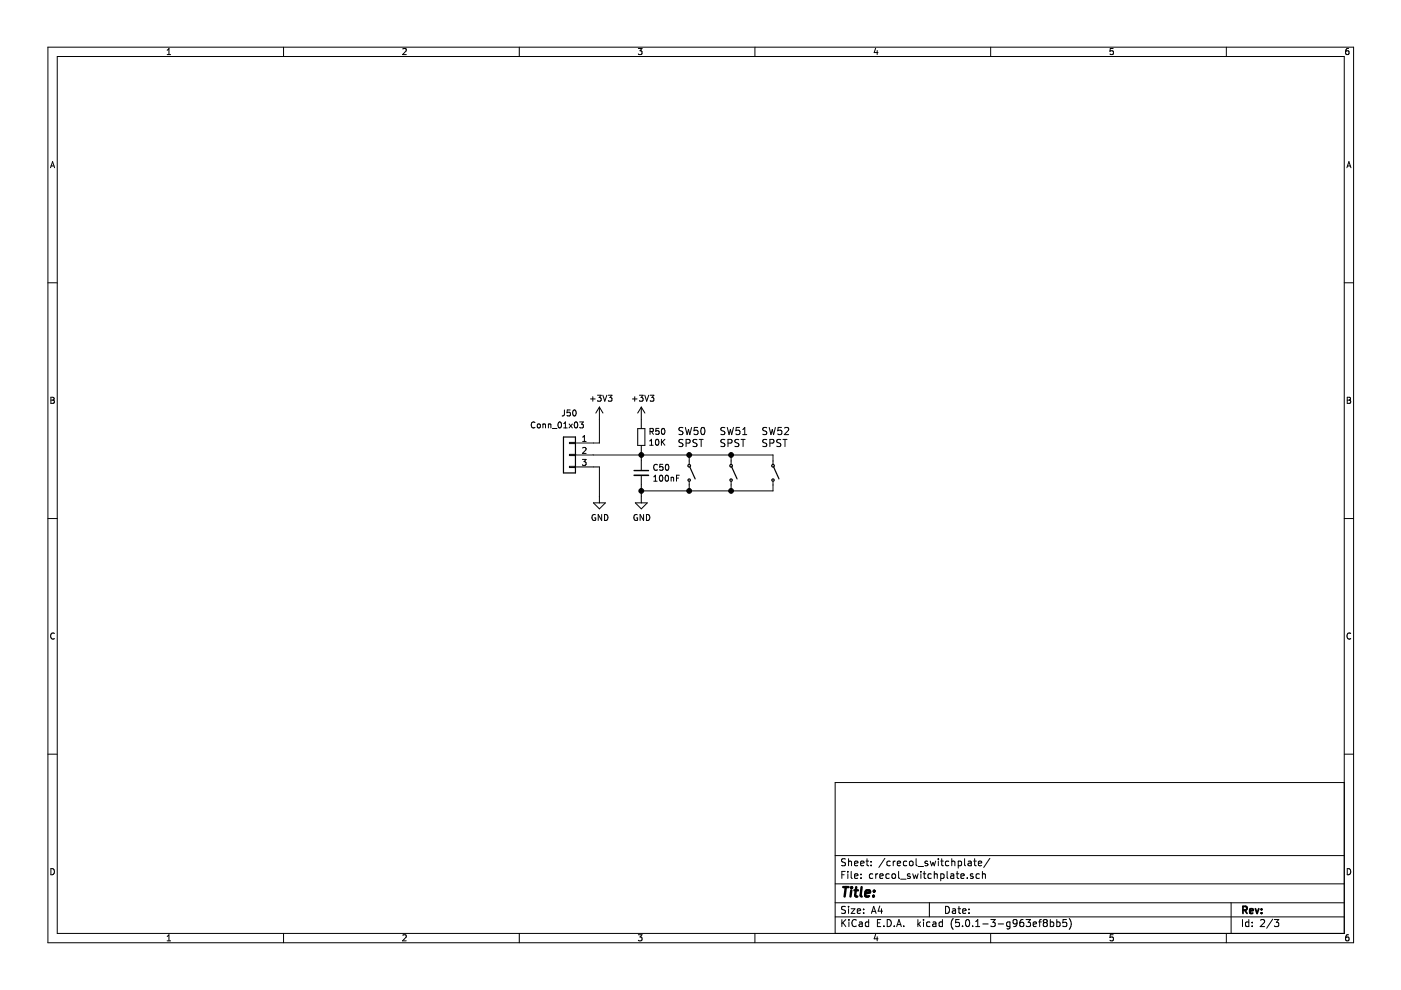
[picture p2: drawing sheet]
EESchema Schematic File Version 4
LIBS:crecol_v30-cache
EELAYER 26 0
EELAYER END
$Descr A4 11693 8268
encoding utf-8
Sheet 2 3
Title ""
Date ""
Rev ""
Comp ""
Comment1 ""
Comment2 ""
Comment3 ""
Comment4 ""
$EndDescr
$Comp
L _switch:SWITCH_SPST SW50
U 1 1
P 5750 3950
F 0 "SW50" V 5400 3850 60  0000 L CNN
F 1 "SPST" V 5500 3850 60  0000 L CNN
F 2 "_switch:RAFI_MICON5_SMD" H 5750 3950 60  0001 C CNN
F 3 "" H 5750 3950 60  0001 C CNN
	1    5750 3950
	0    1    1    0   
$EndComp
$Comp
L Device:R_Small R50
U 1 1
P 5350 3650
F 0 "R50" H 5409 3696 50  0000 L CNN
F 1 "10K" H 5409 3605 50  0000 L CNN
F 2 "Resistor_SMD:R_0603_1608Metric_Pad1.05x0.95mm_HandSolder" H 5350 3650 50  0001 C CNN
F 3 "~" H 5350 3650 50  0001 C CNN
	1    5350 3650
	1    0    0    -1  
$EndComp
$Comp
L Device:C_Small C50
U 1 1
P 5350 3950
F 0 "C50" H 5442 3996 50  0000 L CNN
F 1 "100nF" H 5442 3905 50  0000 L CNN
F 2 "Capacitor_SMD:C_0603_1608Metric_Pad1.05x0.95mm_HandSolder" H 5350 3950 50  0001 C CNN
F 3 "~" H 5350 3950 50  0001 C CNN
	1    5350 3950
	1    0    0    -1  
$EndComp
$Comp
L Connector_Generic:Conn_01x03 J50
U 1 1
P 4750 3800
F 0 "J50" H 4750 4150 50  0000 C CNN
F 1 "Conn_01x03" H 4850 4050 50  0000 C CNN
F 2 "Connector_JST:JST_PH_B3B-PH-K_1x03_P2.00mm_Vertical" H 4750 3800 50  0001 C CNN
F 3 "~" H 4750 3800 50  0001 C CNN
	1    4750 3800
	-1   0    0    -1  
$EndComp
$Comp
L power:+3V3 #PWR0102
U 1 1
P 5350 3500
F 0 "#PWR0102" H 5350 3350 50  0001 C CNN
F 1 "+3V3" H 5365 3673 50  0000 C CNN
F 2 "" H 5350 3500 50  0001 C CNN
F 3 "" H 5350 3500 50  0001 C CNN
	1    5350 3500
	1    0    0    -1  
$EndComp
$Comp
L power:+3V3 #PWR0103
U 1 1
P 5000 3500
F 0 "#PWR0103" H 5000 3350 50  0001 C CNN
F 1 "+3V3" H 5015 3673 50  0000 C CNN
F 2 "" H 5000 3500 50  0001 C CNN
F 3 "" H 5000 3500 50  0001 C CNN
	1    5000 3500
	1    0    0    -1  
$EndComp
Wire Wire Line
	4950 3700 5000 3700
$Comp
L _switch:SWITCH_SPST SW51
U 1 1
P 6100 3950
F 0 "SW51" V 5750 3850 60  0000 L CNN
F 1 "SPST" V 5850 3850 60  0000 L CNN
F 2 "_switch:RAFI_MICON5_SMD" H 6100 3950 60  0001 C CNN
F 3 "" H 6100 3950 60  0001 C CNN
	1    6100 3950
	0    1    1    0   
$EndComp
$Comp
L _switch:SWITCH_SPST SW52
U 1 1
P 6450 3950
F 0 "SW52" V 6100 3850 60  0000 L CNN
F 1 "SPST" V 6200 3850 60  0000 L CNN
F 2 "_switch:RAFI_MICON5_SMD" H 6450 3950 60  0001 C CNN
F 3 "" H 6450 3950 60  0001 C CNN
	1    6450 3950
	0    1    1    0   
$EndComp
Wire Wire Line
	6450 3800 6450 3850
Wire Wire Line
	5350 3750 5350 3800
Connection ~ 5350 3800
Wire Wire Line
	5350 3800 5750 3800
Wire Wire Line
	5350 3850 5350 3800
Wire Wire Line
	5350 3550 5350 3500
Wire Wire Line
	5750 3850 5750 3800
Connection ~ 5750 3800
Wire Wire Line
	5750 3800 6100 3800
Wire Wire Line
	6100 3850 6100 3800
Connection ~ 6100 3800
Wire Wire Line
	6100 3800 6450 3800
Wire Wire Line
	5350 4150 5350 4100
Wire Wire Line
	4950 3900 5000 3900
Wire Wire Line
	5350 4100 5750 4100
Wire Wire Line
	5750 4100 5750 4050
Connection ~ 5350 4100
Wire Wire Line
	5350 4100 5350 4050
Wire Wire Line
	5750 4100 6100 4100
Wire Wire Line
	6100 4100 6100 4050
Connection ~ 5750 4100
Wire Wire Line
	6100 4100 6450 4100
Wire Wire Line
	6450 4100 6450 4050
Connection ~ 6100 4100
Wire Wire Line
	5000 3900 5000 4150
Wire Wire Line
	4950 3800 5350 3800
Wire Wire Line
	5000 3500 5000 3700
$Comp
L power:GND #PWR0101
U 1 1
P 5000 4150
F 0 "#PWR0101" H 5000 3900 50  0001 C CNN
F 1 "GND" H 5005 3977 50  0000 C CNN
F 2 "" H 5000 4150 50  0001 C CNN
F 3 "" H 5000 4150 50  0001 C CNN
	1    5000 4150
	1    0    0    -1  
$EndComp
$Comp
L power:GND #PWR0104
U 1 1
P 5350 4150
F 0 "#PWR0104" H 5350 3900 50  0001 C CNN
F 1 "GND" H 5355 3977 50  0000 C CNN
F 2 "" H 5350 4150 50  0001 C CNN
F 3 "" H 5350 4150 50  0001 C CNN
	1    5350 4150
	1    0    0    -1  
$EndComp
$EndSCHEMATC
